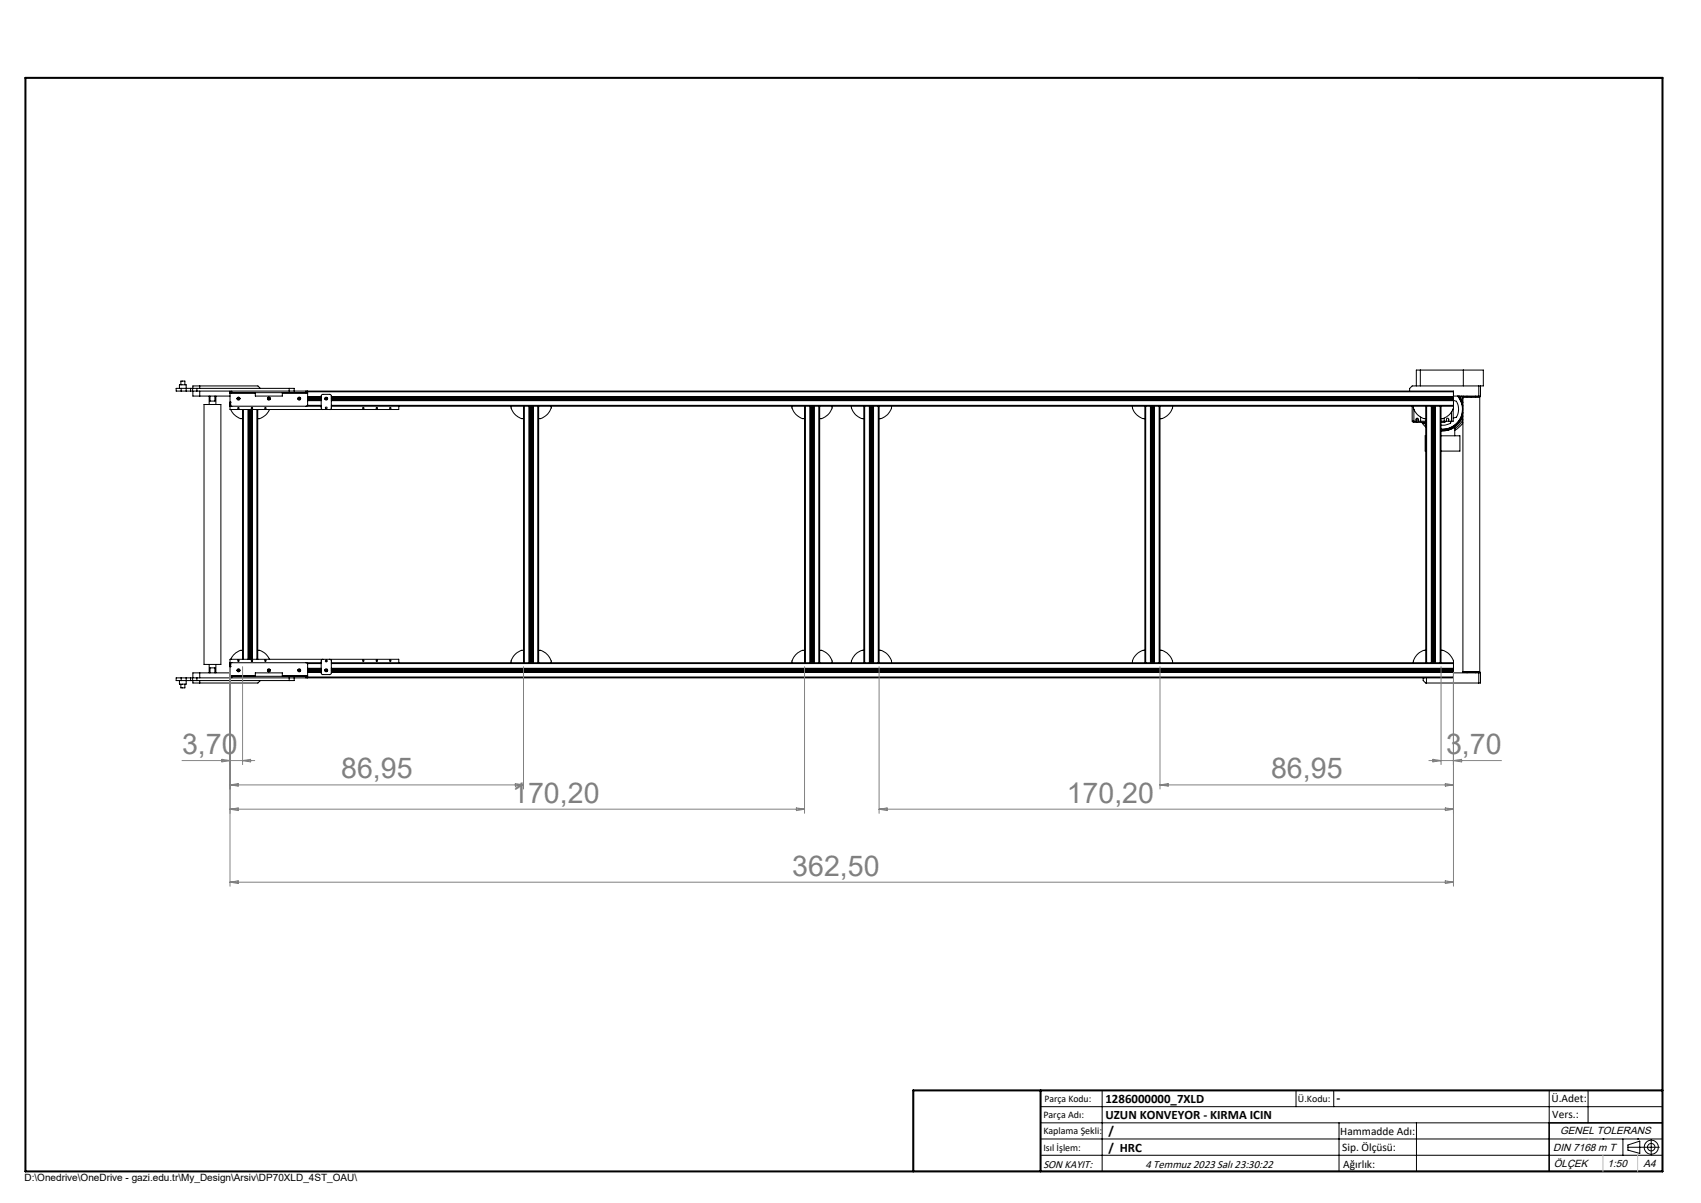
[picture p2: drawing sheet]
<svg xmlns="http://www.w3.org/2000/svg" width="420mm" height="297mm" viewBox="0 0 420 297" stroke-linecap="round" stroke-linejoin="round" font-family="sans-serif">
<g fill="none" stroke="#000" stroke-width=".25">
<path d="M350.2 19.2h60.3v12.6M44.3 95.9v-.9h1.7v1.6M44.7 95v-.9h.9v.9M44.7 95.9h2.4M44.7 95.9h-1.2v.7h1.2M44.7 95.9v.7M44.7 96.6h1.3M46 96.6h1.1M47.1 95.9v.7M47.1 95.9h.5M47.1 96.6h.5M47.6 95.9h1"/>
<path d="M47.6 96.6h1M47.6 95.9v.7M47.6 96.6v1.2h1.7M48.6 95.9h22.8M48.6 96.6h22.8M48.6 95.9v.7M49.3 95.3h-1.7v.6M49.3 97.8h7.5M49.3 95.3h14.4l.6 .6M49.3 95.3v.6M49.3 96.6v1.2M50.4 99.9h4.1v64.1h-4.1z"/>
<path d="M51.6 97.8v2.1M51.9 97.8v1.2h1.2v-1.2M53.3 97.8v2.1M56.8 99.3h.1M56.8 99.4h.1M56.8 99.8h.1M56.8 96.9h.4M56.8 96.9v.2M56.8 99.9l.1 .2 .3 .2M56.8 97.1v4h41.7v-.8M56.8 96.6v.3M56.8 97.1h6.2"/>
<path d="M57.2 96.6v.3M57.2 96.9h18.4M58.5 98.5h.7M58.5 98.4h.7M58.6 98.6h.6M58.6 98.2h.6M63 96.9v.9h6.7v-.9M66 98.5h.7M66 98.4h.7M66.1 98.6h.6M66.1 98.2h.6M69.7 97.1h6.3"/>
<path d="M71.4 95.9h1.2v.7M71.4 96.6h1.2M71.4 95.9v.7M72.6 96.6h3M73.5 98.5h.7M73.5 98.4h.7M73.6 98.6h.6M73.6 98.2h.6M75.6 96.9h.4M75.6 96.6h.4M75.6 96.6v.3M76 96.9v.2"/>
<path d="M76 97.1v2.9l-.4 .3M76 96.6h282.9v1.4M76 96.6v.3M76 97.9h3.3M76 98.9h3.3M76 98h3.3M76 98.8h3.3M76 98.5h3.3M76 98.4h3.3M76 96.7h282.9M76 98.6h3.3M76 98.2h3.3"/>
<path d="M80.2 98.5h.7M80.2 98.4h.7M80.3 98.6h.5M80.3 98.2h.5M81.8 97.9h277.1M81.8 98.9h277.1M81.8 98h277.1M81.8 98.8h277.1M81.8 98.5h277.1M81.8 98.4h277.1M81.8 98.6h277.1M81.8 98.2h277.1"/>
<path d="M350.7 91.4h-1v3.9M350.7 91.4v3.9M350.7 91.4h10.6M358.9 98.6v.2M358.9 98v.2M358.9 98.5v.1M358.9 98.2v.2M358.9 98.8a1.47 1.47 0 0 1 1.2 1.6 3.7 3.7 0 0 1-.5 2.6l-.8 .2M358.9 97.8h6.2M358.9 98.4v.1M358.9 98.8v1.3M359.9 97.8a4.9 4.9 0 0 1 .7 5.4 4.9 4.9 0 0 1-4.8 2.7"/>
<path d="M360 97.8a5 5 0 0 1 .6 5.5 5 5 0 0 1-4.8 2.7M360.1 97.8l.8 1.4 .3 1.1M360.4 97.8l.8 1.6M360.8 97.8l.4 .7M361.2 98h4.2M361.2 98v67.9M361.3 97.8l.1 .2M361.3 91.4h5v3.9h-.8M361.3 91.4v3.9M362.2 97.8v.2M364.4 97.8v.2M365.1 95.3h.4"/>
<path d="M365.1 95.3v2.5M365.1 95.3h-16.4l-.6 .6v.7M365.4 98v67.9M365.5 95.3v2.5h-.4M56.9 100.1l-.1 .2h22.5M57 101.1a3.7 3.7 0 0 0 2.9 2.3M59.9 101.1v61.7M60.1 101.1v61.7M61.2 101.1v61.7M61.3 101.1v61.7M61.5 101.1v61.7M61.7 101.1v61.7"/>
<path d="M61.8 101.1v61.7M62 101.1v61.7M62.2 100.6v.4M62.2 101.1v61.7M62.3 100.6v.4M62.3 101.1v61.7M63.4 101.1v61.7M63.6 101.1v61.7M66.6 101.1a3.7 3.7 0 0 1-3 2.3M75.9 100.1h3.4M79.7 101.1l-.4-.3v-3.1l.3-.3h1.9l.3 .2v3.2l-.4 .3M81.8 100.3h277.1"/>
<path d="M81.8 100.1h277.1M126.2 100.3a3.5 3.5 0 0 0 3.1 3.1M129.3 100.3v63.3M129.5 100.3v63.3M130.6 100.3v63.3M130.7 100.3v63.3M130.9 100.3v63.3M131.1 100.3v63.3M131.2 100.3v63.3M131.4 100.3v63.3M131.6 100.3v63.3M131.7 100.3v63.3"/>
<path d="M132.8 100.3v63.3M133 100.3v63.3M136.1 100.3a3.5 3.5 0 0 1-3.1 3.1M195.5 100.3a3.5 3.5 0 0 0 3.1 3.1M198.6 100.3v63.3M198.9 100.3v63.3M200 100.3v63.3M200.1 100.3v63.3M200.3 100.3v63.3M200.5 100.3v63.3M200.6 100.3v63.3M200.7 100.3v63.3"/>
<path d="M200.9 100.3v63.3M201 100.3v63.3M202.2 100.3v63.3M202.4 100.3v63.3M205.5 100.3a3.5 3.5 0 0 1-3.1 3.1M210.2 100.3a3.5 3.5 0 0 0 3.1 3.1M213.3 100.3v63.3M213.5 100.3v63.3M214.7 100.3v63.3M214.9 100.3v63.3M215.1 100.3v63.3M215.2 100.3v63.3"/>
<path d="M215.4 100.3v63.3M215.6 100.3v63.3M215.7 100.3v63.3M216.9 100.3v63.3M217.1 100.3v63.3M220.1 100.3a3.5 3.5 0 0 1-3 3.1M279.6 100.3a3.5 3.5 0 0 0 3.1 3.1M282.7 100.3v63.3M282.9 100.3v63.3M284.1 100.3v63.3M284.3 100.3v63.3M284.5 100.3v63.3"/>
<path d="M284.6 100.3v63.3M284.8 100.3v63.3M285 100.3v63.3M286.2 100.3v63.3M286.4 100.3v63.3M289.5 100.3a3.6 3.6 0 0 1-3.1 3.1M348.7 100.3v3.7h.9v-.5a.28 .28 0 0 1 .3-.2 .28 .28 0 0 1 .3 .2v.5h1.8M348.9 104v.3h1M349 100.3a3.5 3.5 0 0 0 3 3.1M349.1 101v3M349.9 104.3h2.1M349.9 103.3v1"/>
<path d="M350.8 103v1M351.1 104.3l.9 1.1M351.4 104.3v.2h.6M351.4 104.4h.6M351.7 104.5l.3 .4M352 100.3v63.3M352 107.6h-.1v3.8h.1M352.2 100.3v63.3M353.4 100.3v63.3M353.5 100.3v63.3M353.7 100.3v63.3M353.9 100.3v63.3"/>
<path d="M354.2 100.3v63.3M354.4 100.3v63.3M355.6 100.3v63.3M355.8 106.4a5.1 5.1 0 0 0 3.4-1v2.2M355.8 100.3v63.3M355.8 107.6h4.7v3.8h-4.7M356.6 103.2v.8M356.8 104v.3h-1M357.2 104v-.5a.28 .28 0 0 1 .2-.3 .28 .28 0 0 1 .3 .3v.5M358.3 104a1.37 1.37 0 0 1-1.4 .9l-1.1 .1M358.4 101.7v2.3M358.8 100.9v3.1h-3"/>
<path d="M358.9 100.3a3.5 3.5 0 0 1-3.1 3.1M358.9 100.1v.2M361.2 101.8a5.1 5.1 0 0 1-5.4 4.3M361.2 102.7a5.3 5.3 0 0 1-5.4 3.6M361.2 103.6a5.5 5.5 0 0 1-2 2.2M361.2 104.3l-.5 .8-1.5 1.2M44.7 168.9v.9h.9v-.9M44.7 168h2.4M44.7 167.4h-1.2v.6h1.2M44.7 167.4v.6M44.7 167.4h1.3M46 167.4v1.5h-1.7v-.9"/>
<path d="M46 167.4h1.1M47.1 167.4v.6M47.1 167.4h.5M47.1 168h.5M47.6 167.4h1M47.6 168h1M47.6 167.4v.6M47.6 168v.6h1.7M48.6 167.4v.6M48.6 167.4h22.8M48.6 168h22.8M49.3 166.1h-1.7v1.3"/>
<path d="M49.3 166.1h7.5M49.3 166.1v1.3M49.3 168v.6M51.6 164v2.1M51.9 166.1v-1.2h1.2v1.2M53.3 164v2.1M56.8 164.6h.1M56.8 164.5h.1M56.8 164.1h.1M56.8 167h.4M56.8 166.8v.2M56.8 167v.4"/>
<path d="M56.8 166.8h6.2M57.2 163.6l-.3 .2-.1 .2M57.2 167v.4M57.2 167h18.4M58.5 165.5h.7M58.5 165.4h.7M58.6 165.7h.6M58.6 165.3h.6M59.9 160.5a3.5 3.5 0 0 0-2.9 2.3M62.2 162.9v.4M62.3 162.9v.4M63 167v-.9h6.7v.9"/>
<path d="M63.6 160.5a3.6 3.6 0 0 1 3 2.3M64.3 168l-.6 .6h-14.4M66 165.5h.7M66 165.4h.7M66.1 165.7h.6M66.1 165.3h.6M69.7 166.8h6.3M71.4 167.4h1.2M71.4 167.4v.6M72.6 167.4v.6h-1.2M72.6 167.4h3M73.5 165.5h.7"/>
<path d="M73.5 165.4h.7M73.6 165.7h.6M73.6 165.3h.6M75.6 167h.4M75.6 167.4h.4M75.6 163.6l.4 .3v2.9M75.6 167v.4M75.9 163.8h3.4M76 166.8v.2M76 167.4h276.2M76 167v.4M76 165h3.3"/>
<path d="M76 166h3.3M76 165.1h3.3M76 165.9h3.3M76 165.5h3.3M76 165.4h3.3M76 167.1h282.9M76 165.7h3.3M76 165.3h3.3M79.3 163.6h-22.5l.1 .2M79.7 162.8l-.4 .3v3.1l.3 .3h1.9l.2-.1 .1-3.3-.4-.3M80.2 165.5h.7M80.2 165.4h.7"/>
<path d="M80.3 165.7h.5M80.3 165.3h.5M81.8 163.6h277.1M81.8 165h277.1M81.8 166h277.1M81.8 165.1h277.1M81.8 165.9h277.1M81.8 165.5h277.1M81.8 165.4h277.1M81.8 163.8h277.1M81.8 165.7h277.1M81.8 165.3h277.1"/>
<path d="M98.5 163.6v-.8h-41.7v4M129.3 160.5a3.5 3.5 0 0 0-3.1 3.1M133 160.5a3.6 3.6 0 0 1 3.1 3.1M198.6 160.5a3.6 3.6 0 0 0-3.1 3.1M202.4 160.5a3.5 3.5 0 0 1 3.1 3.1M213.3 160.5a3.5 3.5 0 0 0-3.1 3.1M217.1 160.5a3.5 3.5 0 0 1 3 3.1M282.7 160.5a3.5 3.5 0 0 0-3.1 3.1M286.4 160.5a3.6 3.6 0 0 1 3.1 3.1M351.4 167.4v.6l.6 .6h.2M352 160.5a3.5 3.5 0 0 0-3 3.1M352.2 167.4v1.2"/>
<path d="M352.2 168.6h12.9M355.8 160.5a3.5 3.5 0 0 1 3.1 3.1M358.9 163.6v.2M358.9 165.7v.2M358.9 165.1v.2M358.9 165.5v.2M358.9 165.3v.1M358.9 166.1h6.2M358.9 165.9v1.5h-6.7M358.9 163.8v1.3M358.9 165.4v.1M361.2 165.9h4.2"/>
<path d="M362.2 165.9v.2M364.4 165.9v.2M365.1 166.1h.4v2.5h-.4M365.1 166.1v2.5M256.9 273.2h153.6M256.9 277.2h153.6M272.1 269.2v20M320 269.2v4M329.3 269.2v4M330.6 277.2v12M349.7 277.2v12M382.5 269.2v20"/>
<path d="M392.1 269.2v8M225.5 289.2h185M256.9 281.2h153.6M256.9 285.2h153.6M395.8 281.2h.1M400.7 281.2v4M402 283.2h7.7M402 282.7l2.9-1v3.1l-2.9-.9zM404.4 281.2h.1M407.7 281.3v3.8"/>
<circle cx="58.9" cy="98.4" r=".35"/>
<circle cx="66.4" cy="98.4" r=".36"/>
<circle cx="73.9" cy="98.4" r=".35"/>
<circle cx="80.5" cy="98.4" r=".35"/>
<circle cx="58.9" cy="100.8" r=".18"/>
<circle cx="62.2" cy="100.8" r=".18"/>
<circle cx="65.5" cy="100.8" r=".18"/>
<circle cx="80.6" cy="100.7" r=".22"/>
<circle cx="89.7" cy="100.8" r=".18"/>
<circle cx="93" cy="100.8" r=".18"/>
<circle cx="96.4" cy="100.8" r=".18"/>
<circle cx="58.9" cy="163.1" r=".18"/>
<circle cx="58.9" cy="165.5" r=".35"/>
<circle cx="62.2" cy="163.1" r=".18"/>
<circle cx="65.5" cy="163.1" r=".18"/>
<circle cx="66.4" cy="165.5" r=".36"/>
<circle cx="73.9" cy="165.5" r=".35"/>
<circle cx="80.5" cy="163.2" r=".21"/>
<circle cx="80.5" cy="165.5" r=".35"/>
<circle cx="89.7" cy="163.1" r=".18"/>
<circle cx="93.1" cy="163.1" r=".18"/>
<circle cx="96.4" cy="163.1" r=".18"/>
<circle cx="407.7" cy="283.2" r=".93"/>
<circle cx="407.7" cy="283.2" r="1.74"/>
</g>
<g fill="none" stroke="#808080" stroke-width=".25">
<path d="M56.8 166v52.8M59.9 164.6v24.2M129.3 164.6v30.2M198.6 164.6v36.2M217.1 164.6v36.2M286.4 164.6v30.2M355.8 164.6v24.2M358.9 166v52.8M44.9 187.8h18M54.8 187.5l2 .3-2 .3zM56.8 193.8h72.5M56.8 199.8h141.8"/>
<path d="M56.8 193.8l2-.3v.6zM56.8 199.8l2-.3v.6zM59.9 187.8l2-.3v.6zM127.2 193.5l2.1 .3-2.1 .3zM196.6 199.5l2 .3-2 .3zM217.1 199.8h141.8M217.1 199.8l1.9-.3v.6zM286.4 193.8h72.5M286.4 193.8l2-.3v.6zM352.8 187.8h17.9M353.8 187.5l2 .3-2 .3zM356.9 193.5l2 .3-2 .3z"/>
<path d="M356.9 199.5l2 .3-2 .3zM358.9 187.8l2-.3v.6zM56.8 217.8l2-.4v.7zM56.8 217.8h302.1M356.9 217.4l2 .4-2 .3z"/>
</g>
<path d="M410.5 277.2h-28v12" fill="none" stroke="#000" stroke-width=".35"/>
<path d="M6.3 19.2h404.2v270h-404.2zM256.9 269.2v20M410.5 269.2h-185v20" fill="none" stroke="#000" stroke-width=".5"/>
<path d="M392.1 281.2h.1M395.8 285.2v4M404.4 285.2v4" fill="none" stroke="#c0c0c0" stroke-width=".25"/>
<g font-size="7.1" fill="#808080">
<text x="45" y="186.2">3,70</text>
<text x="357" y="186.2">3,70</text>
<text x="84.2" y="192.2">86,95</text>
<text x="313.9" y="192.2">86,95</text>
<text x="126.5" y="198.2">170,20</text>
<text x="263.4" y="198.2">170,20</text>
<text x="195.6" y="216.2">362,50</text>
</g>
<g font-size="3.2">
<text x="272.9" y="272.3">1286000000_7XLD</text>
<text x="330" y="272.2">-</text>
<text x="272.9" y="276.3">UZUN KONVEYOR - KIRMA ICIN</text>
<text x="273.7" y="280.3">/</text>
<text x="273.7" y="284.4">/ HRC</text>
</g>
<g font-size="2.8">
<text x="383" y="272.2">Ü.Adet:</text>
<text x="330.9" y="280.3">Hammadde Adı:</text>
<text x="383.3" y="276">Vers.:</text>
<text x="331.4" y="284.3">Sip. Ölçüsü:</text>
<text x="257.6" y="288.3">SON KAYIT:</text>
<text x="282.8" y="288.3">4 Temmuz 2023 Salı 23:30:22</text>
<text x="331.6" y="288.3">Ağırlık:</text>
</g>
<g font-size="2.6">
<text x="385.2" y="279.9">GENEL TOLERANS</text>
<text x="383.5" y="284">DIN 7168 m T</text>
<text x="383.6" y="288.1">ÖLÇEK</text>
<text x="396.9" y="288.1">1:50</text>
<text x="405.8" y="288.1">A4</text>
</g>
<g font-size="2.5">
<text x="257.9" y="272">Parça Kodu:</text>
<text x="320.5" y="272">Ü.Kodu:</text>
<text x="257.6" y="280">Kaplama Şekli:</text>
<text x="257.6" y="276">Parça Adı:</text>
<text x="257.6" y="284.1">Isıl İşlem:</text>
<text x="6.1" y="291.6">D:\Onedrive\OneDrive - gazi.edu.tr\My_Design\Arsiv\DP70XLD_4ST_OAU\</text>
</g>
</svg>
